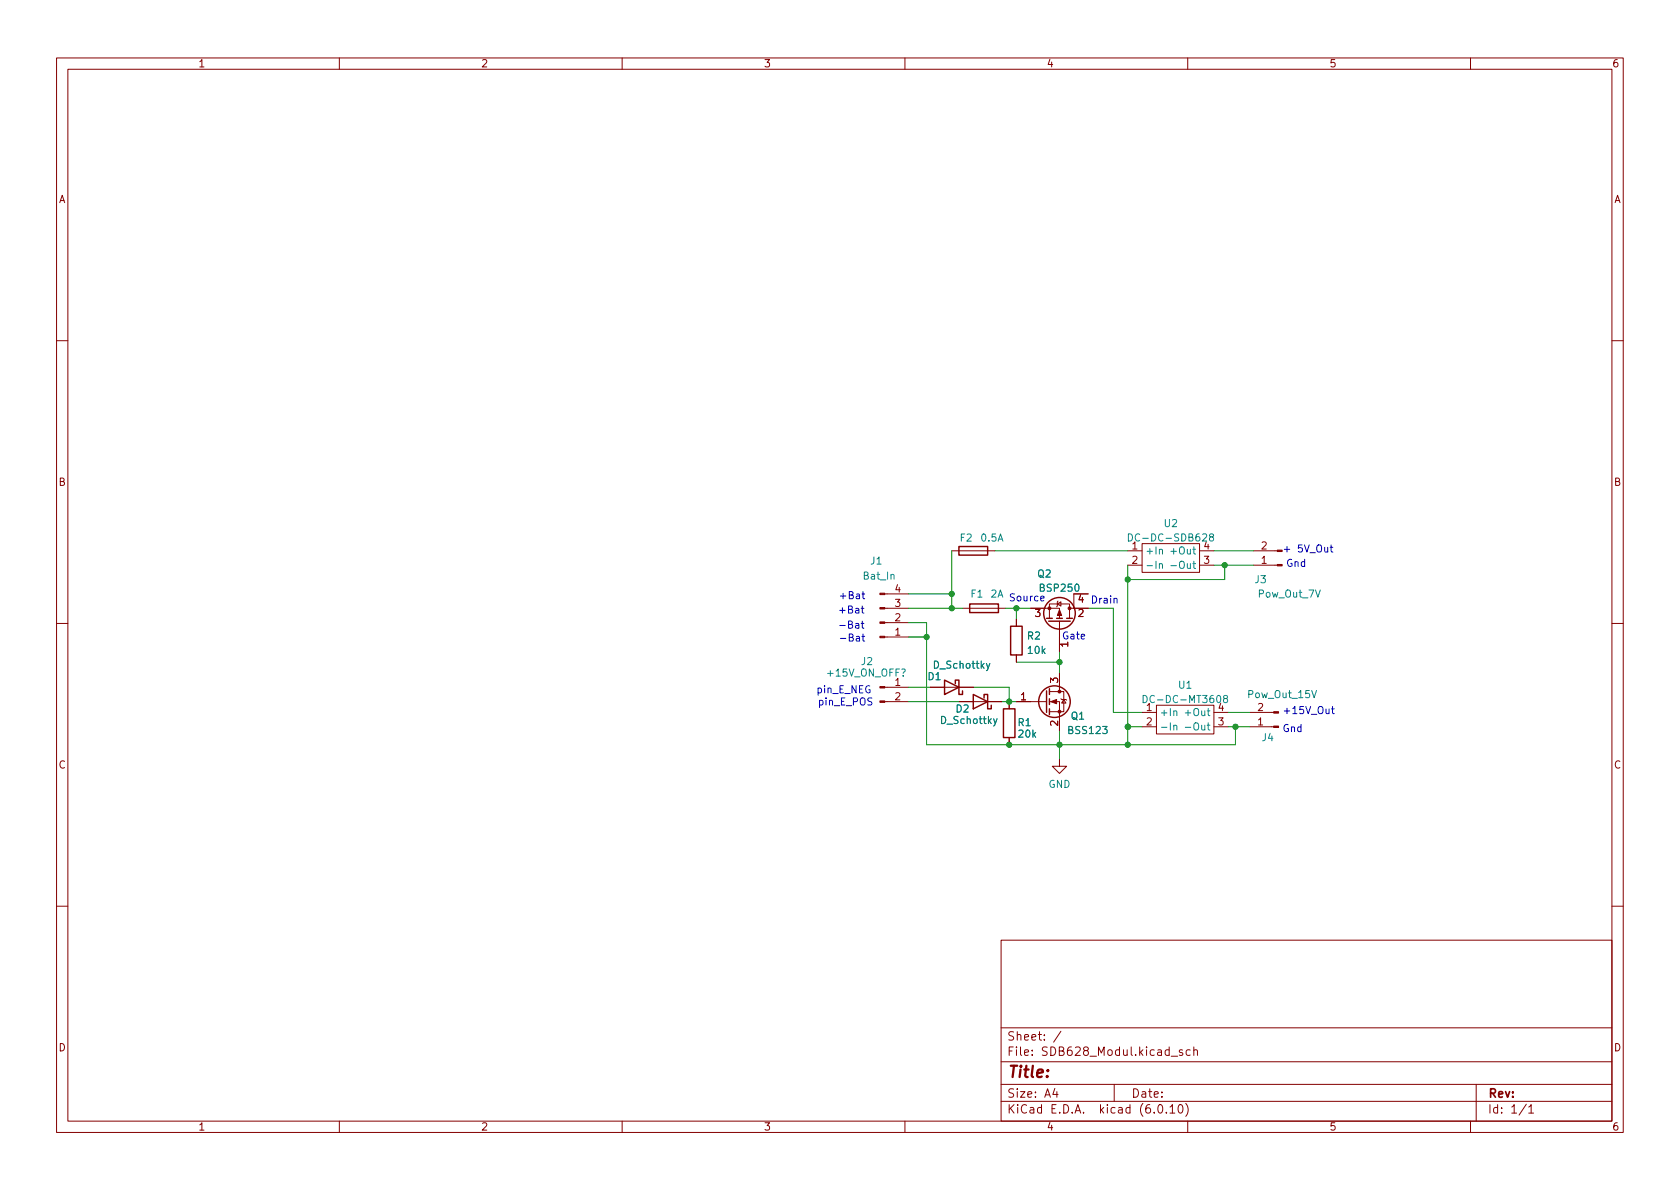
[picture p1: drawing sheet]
<svg xmlns="http://www.w3.org/2000/svg" width="297mm" height="210mm" viewBox="0 0 297 210" stroke-linecap="round" stroke-linejoin="round" font-family="sans-serif">
<g fill="none" stroke="#840000" stroke-width=".18">
<path d="M10 10.2h277v190.1h-277zM12 12.2h273v186.1h-273zM60 10.2v2M110 10.2v2M160 10.2v2M210 10.2v2M260 10.2v2M10 60.2h2M285 60.2h2M168.3 97.4h7.6M199.4 97.4h2.5M199.4 99.9h2.5"/>
<path d="M201.9 96.1h10.2v5.1h-10.2zM212.1 97.4h2.5M212.1 99.9h2.5M221.6 97.4h4.2M221.6 99.9h4.2M10 110.2h2M156.4 107.6h4.3M156.4 105h4.3M156.4 110.1h4.3M156.4 112.6h4.3M170.2 107.6h7.6M179.7 109.5v1.2"/>
<path d="M179.7 115.8v1.3M182.2 107.6h5.1v1.7M185.5 109.3v-2.5h3.6v2.5M186.9 106.8l.7-.4v.8zM187.1 106.3l-.2 .1v.8l-.1 .1M187.3 109.8v5.4M187.3 119v3.3M189.9 107.6h2.5M192.4 105h-2.5v2.6h-.8M285 110.2h2M156.4 124.1h4.3M156.4 121.5h4.3"/>
<path d="M164.5 121.5h7.6M169.5 124.1h7.7M178.4 124.1v1.2M178.4 130.4v1.3M179.7 124.1h5.3M185.5 124.1h1.8v5.1M185.5 122.3h2.6v3.6h-2.6M187.3 134.2v1.3h1.3l-1.3 1.3-1.2-1.3h1.2M187.6 123.6l.1 .1h.8l.1 .1M188.1 123.7l.4 .6h-.8zM201.9 126h2.6M201.9 128.5h2.6"/>
<path d="M204.5 124.7h10.1v5.1h-10.1zM214.6 126h2.6M214.6 128.5h2.6M221 126h4.2M221 128.5h4.2M10 160.2h2M177 166.3h108v32h-108zM285 160.2h2M60 198.3v2M110 198.3v2M160 198.3v2M177 194.8h108"/>
<path d="M177 191.8h108M177 187.8h108M177 181.8h108M186.5 192.5l-.4 1h1M186.9 193v1M187.6 182.4l-1.3 1.9M197 191.8v3M204.9 195.4l.2-.1a.81 .81 0 0 1 .6 .7 .81 .81 0 0 1-.3 .8h-.2a.81 .81 0 0 1-.6-.6 .81 .81 0 0 1 .3-.8zM206.2 196.7v.1M206.9 195.8l.4-.5v1.5M206.9 196.8h.8M207.1 186.8h1.1"/>
<path d="M208.5 195.4l.1-.1a.81 .81 0 0 1 .6 .7 .81 .81 0 0 1-.3 .8h-.1a.81 .81 0 0 1-.6-.6 .81 .81 0 0 1 .3-.8zM209.1 185.7l-.4-.1-.2 .2 .1 .3 .5 .1v.4h-.6M209.6 195.1a1.72 1.72 0 0 1 0 2.3M210 198.3v2M210.4 185.7l-.4-.1-.3 .3v.4l.2 .3h.5M211.1 185.8l.2-.2 .3 .1 .1 .9M211.1 185.1v1.5M260 198.3v2M261 191.8v6.5M269.9 195.3l-1.3 1.9M270.3 195.8l.4-.5v1.5M270.3 196.8h.9"/>
</g>
<path d="M199.5 94.4a.64 .64 0 0 1 .7 .6 .64 .64 0 0 1-.7 .7zM205 97.3l.2-.2 .3 .1v.8M205 99.8l.2-.1h.3v.8M214.1 94.9l-.3-.2 .1-.2 .2-.1 .3 .1 .2 .1-.1 .2-.5 .2-.2 .2v.2l.3 .3h.2l.3-.3-.1-.3-.2-.2M175 117.3l-.4 1.2-.2 .1M207 100h1M176.3 127.1l-.4 1.2-.2 .1M202.1 123a.64 .64 0 0 1 .7 .6 .64 .64 0 0 1-.7 .6zM207.5 125.8l.2-.1 .3 .1 .1 .8M207.5 128.4l.2-.2 .3 .1 .1 .8M209.6 128.6h.9M216.6 123.5l-.3-.2 .1-.2 .2-.1h.3l.1 .2v.2l-.6 .2-.1 .2v.2l.3 .2h.2l.2-.2v-.2l-.2-.3" fill="none" stroke="#008484" stroke-width=".18"/>
<g fill="#840000" stroke="#840000" stroke-width=".18">
<path d="M225.8 97.3h.9v.2h-.9z"/>
<path d="M225.8 99.8h.9v.3h-.9z"/>
<path d="M225.2 125.9h.9v.2h-.9z"/>
<path d="M225.2 128.4h.9v.2h-.9z"/>
<path d="M185.8 124.1l1-.4v.8z"/>
<path d="M155.6 104.9h.8v.3h-.8z"/>
<path d="M155.6 107.4h.8v.3h-.8z"/>
<path d="M155.6 110h.8v.2h-.8z"/>
<path d="M155.6 112.5h.8v.3h-.8z"/>
<path d="M155.6 123.9h.8v.3h-.8z"/>
<path d="M155.6 121.4h.8v.3h-.8z"/>
<path d="M187.3 107.8l.4 1h-.8z"/>
<circle cx="187.3" cy="125.9" r=".25"/>
<circle cx="187.3" cy="122.3" r=".25"/>
<circle cx="185.5" cy="107.6" r=".25"/>
<circle cx="189.1" cy="107.6" r=".25"/>
</g>
<g fill="none" stroke="#840000" stroke-width=".25">
<path d="M169.5 96.6h5.1v1.6h-5.1zM171.4 106.8h5.1v1.5h-5.1zM178.7 110.7h2v5.1h-2zM185 109.3h1.1M185.4 109.8h3.8M186.8 109.3h1M188.6 109.3h1M167 120.3l2.5 1.2-2.5 1.3zM168.9 120.9v-.6h.6v2.5h.7v-.6M172.1 122.8l2.5 1.3-2.5 1.2zM174 123.4v-.6h.6v2.5h.7v-.6M177.4 125.3h2.1v5.1h-2.1z"/>
<path d="M185 122.2v3.8M185.5 121.8v1M185.5 123.6v1M185.5 125.3v1.1"/>
<circle cx="187.3" cy="108.5" r="2.79"/>
<circle cx="186.4" cy="124.1" r="2.79"/>
</g>
<g fill="none" stroke="#0000c2" stroke-width=".18">
<path d="M235.2 96.8h.5M235.4 96.4v1l.3 .2M152.3 110.2h.5M152.3 107.6h.5M152.4 112.5h.5M152.4 105h.5M152.5 109.8v1.1l.3 .2M152.5 107.2v1l.3 .2M152.6 112.1v1.1l.3 .2M152.6 104.6v1.1l.3 .2M184 105.8l.6-.1v-.2l-.4-.1-.2 .2 .1 .6h.5M197 105.9l.2-.1 .3 .1v.7"/>
<path d="M235.4 125.4h.5M235.6 124.9v1.1l.3 .2"/>
</g>
<g fill="none" stroke="#008400" stroke-width=".18">
<path d="M168.3 97.4v10.2M175.9 97.4h23.5M199.4 99.9v31.8M214.6 99.9h7M214.6 97.4h7M216.5 99.9v2.6h-17.1M160.7 110.1h3.1v21.6h54.6v-3.2M160.7 107.6h9.5M160.7 105h7.6M160.7 112.6h3.1M177.8 107.6h4.4M179.7 117.1h7.6"/>
<path d="M179.7 107.6v1.9M187.3 115.2v3.8M192.4 107.6h4.4v18.4h5.1M160.7 124.1h8.8M160.7 121.5h3.8M172.1 121.5h6.3v2.6M177.2 124.1h2.5M187.3 129.2v5M199.4 128.5h2.5M217.2 128.5h3.8M217.2 126h3.8"/>
</g>
<g fill="#008400" stroke="#008400" stroke-width=".18">
<circle cx="199.4" cy="102.5" r=".46"/>
<circle cx="187.3" cy="117.1" r=".46"/>
<circle cx="199.4" cy="131.7" r=".46"/>
<circle cx="187.3" cy="131.7" r=".46"/>
<circle cx="199.4" cy="128.5" r=".46"/>
<circle cx="216.5" cy="99.9" r=".46"/>
<circle cx="218.4" cy="128.5" r=".46"/>
<circle cx="179.7" cy="107.6" r=".46"/>
<circle cx="178.4" cy="124.1" r=".46"/>
<circle cx="178.4" cy="131.7" r=".46"/>
<circle cx="168.3" cy="107.6" r=".46"/>
<circle cx="168.3" cy="105" r=".46"/>
<circle cx="163.8" cy="112.6" r=".46"/>
</g>
<text font-size="2.8" fill="#840000" x="178" y="190.6">Title:</text>
<g font-size="2.1" fill="#840000">
<text x="178" y="184">Sheet: /</text>
<text x="178" y="186.7">File: SDB628_Modul.kicad_sch</text>
<text x="178" y="196.9">KiCad E.D.A. kicad (6.0.10)</text>
<text x="178" y="194.1">Size: A4</text>
<text x="200" y="194.1">Date:</text>
<text x="263" y="194.1">Rev:</text>
<text x="263" y="196.9">Id: 1/1</text>
</g>
<g font-size="1.8" fill="#840000">
<text x="35" y="11.9">1</text>
<text x="85" y="11.9">2</text>
<text x="135" y="11.9">3</text>
<text x="185" y="11.9">4</text>
<text x="235" y="11.9">5</text>
<text x="285" y="11.9">6</text>
<text x="10.3" y="35.9">A</text>
<text x="285.3" y="35.9">A</text>
<text x="10.3" y="85.9">B</text>
<text x="285.3" y="85.9">B</text>
<text x="200.2" y="97.1">1</text>
<text x="200.2" y="99.7">2</text>
<text x="212.9" y="99.7">3</text>
<text x="212.9" y="97.1">4</text>
<text x="223" y="99.7">1</text>
<text x="223" y="97.1">2</text>
<text x="158.3" y="107.3">3</text>
<text x="158.3" y="104.8">4</text>
<text x="190.6" y="106.5">4</text>
<text x="158.3" y="112.4">1</text>
<text x="158.3" y="109.8">2</text>
<text x="183" y="109.1">3</text>
<text x="190.6" y="109.1">2</text>
<text x="188.8" y="114.4" transform="rotate(-90 188.8 114.4)">1</text>
<text x="158.3" y="121.3">1</text>
<text x="158.3" y="123.8">2</text>
<text x="180.5" y="123.8">1</text>
<text x="187.1" y="120.8" transform="rotate(-90 187.1 120.8)">3</text>
<text x="202.7" y="125.7">1</text>
<text x="215.4" y="125.7">4</text>
<text x="222.4" y="125.7">2</text>
<text x="187.1" y="128.4" transform="rotate(-90 187.1 128.4)">2</text>
<text x="202.7" y="128.3">2</text>
<text x="215.4" y="128.3">3</text>
<text x="222.4" y="128.3">1</text>
<text x="10.3" y="135.9">C</text>
<text x="285.3" y="135.9">C</text>
<text x="10.3" y="185.9">D</text>
<text x="285.3" y="185.9">D</text>
<text x="35" y="199.9">1</text>
<text x="85" y="199.9">2</text>
<text x="135" y="199.9">3</text>
<text x="185" y="199.9">4</text>
<text x="235" y="199.9">5</text>
<text x="285" y="199.9">6</text>
</g>
<g font-size="1.8" fill="#008484">
<text x="169.8" y="95.8">F2</text>
<text x="173.5" y="95.8">0.5A</text>
<text x="200.5" y="95.7">DC-DC-SDB628</text>
<text x="205.9" y="93.2">U2</text>
<text x="154" y="99.8">J1</text>
<text x="202.4" y="98">+In</text>
<text x="202.4" y="100.6">-In</text>
<text x="207.5" y="98">+Out</text>
<text x="207.9" y="100.6">-Out</text>
<text x="152.7" y="102.5">Bat_In</text>
<text x="171.7" y="105.7">F1</text>
<text x="175.1" y="105.7">2A</text>
<text x="183.5" y="102.1">Q2</text>
<text x="184" y="104.6">BSP250</text>
<text x="221.9" y="103.1">J3</text>
<text x="222.6" y="105.7">Pow_Out_7V</text>
<text x="181.7" y="113.1">R2</text>
<text x="146.5" y="119.6">+15V_ON_OFF?</text>
<text x="152.3" y="117.6">J2</text>
<text x="165.2" y="118.2">D_Schottky</text>
<text x="181.8" y="115.6">10k</text>
<text x="164.1" y="120.3">D1</text>
<text x="169" y="126">D2</text>
<text x="203.2" y="124.3">DC-DC-MT3608</text>
<text x="208.4" y="121.8">U1</text>
<text x="220.8" y="123.4">Pow_Out_15V</text>
<text x="166.5" y="128">D_Schottky</text>
<text x="180" y="128.4">R1</text>
<text x="180.2" y="130.4">20k</text>
<text x="189" y="129.8">BSS123</text>
<text x="189.4" y="127.2">Q1</text>
<text x="205" y="126.6">+In</text>
<text x="205" y="129.2">-In</text>
<text x="210" y="126.6">+Out</text>
<text x="210.5" y="129.2">-Out</text>
<text x="223.2" y="131.1">J4</text>
<text x="185.4" y="139.3">GND</text>
</g>
<g font-size="1.8" fill="#0000c2">
<text x="226.7" y="97.7">+ 5V_Out</text>
<text x="227.3" y="100.2">Gnd</text>
<text x="148.2" y="105.9">+Bat</text>
<text x="178.3" y="106.3">Source</text>
<text x="190.6" y="106.5">4 Drain</text>
<text x="148.1" y="111.2">-Bat</text>
<text x="148.1" y="108.5">+Bat</text>
<text x="148.2" y="113.4">-Bat</text>
<text x="187.7" y="113.1">Gate</text>
<text x="144.3" y="122.6">pin_E_NEG</text>
<text x="144.5" y="124.7">pin_E_POS</text>
<text x="226.7" y="126.3">+15V_Out</text>
<text x="226.7" y="129.4">Gnd</text>
</g>
</svg>
